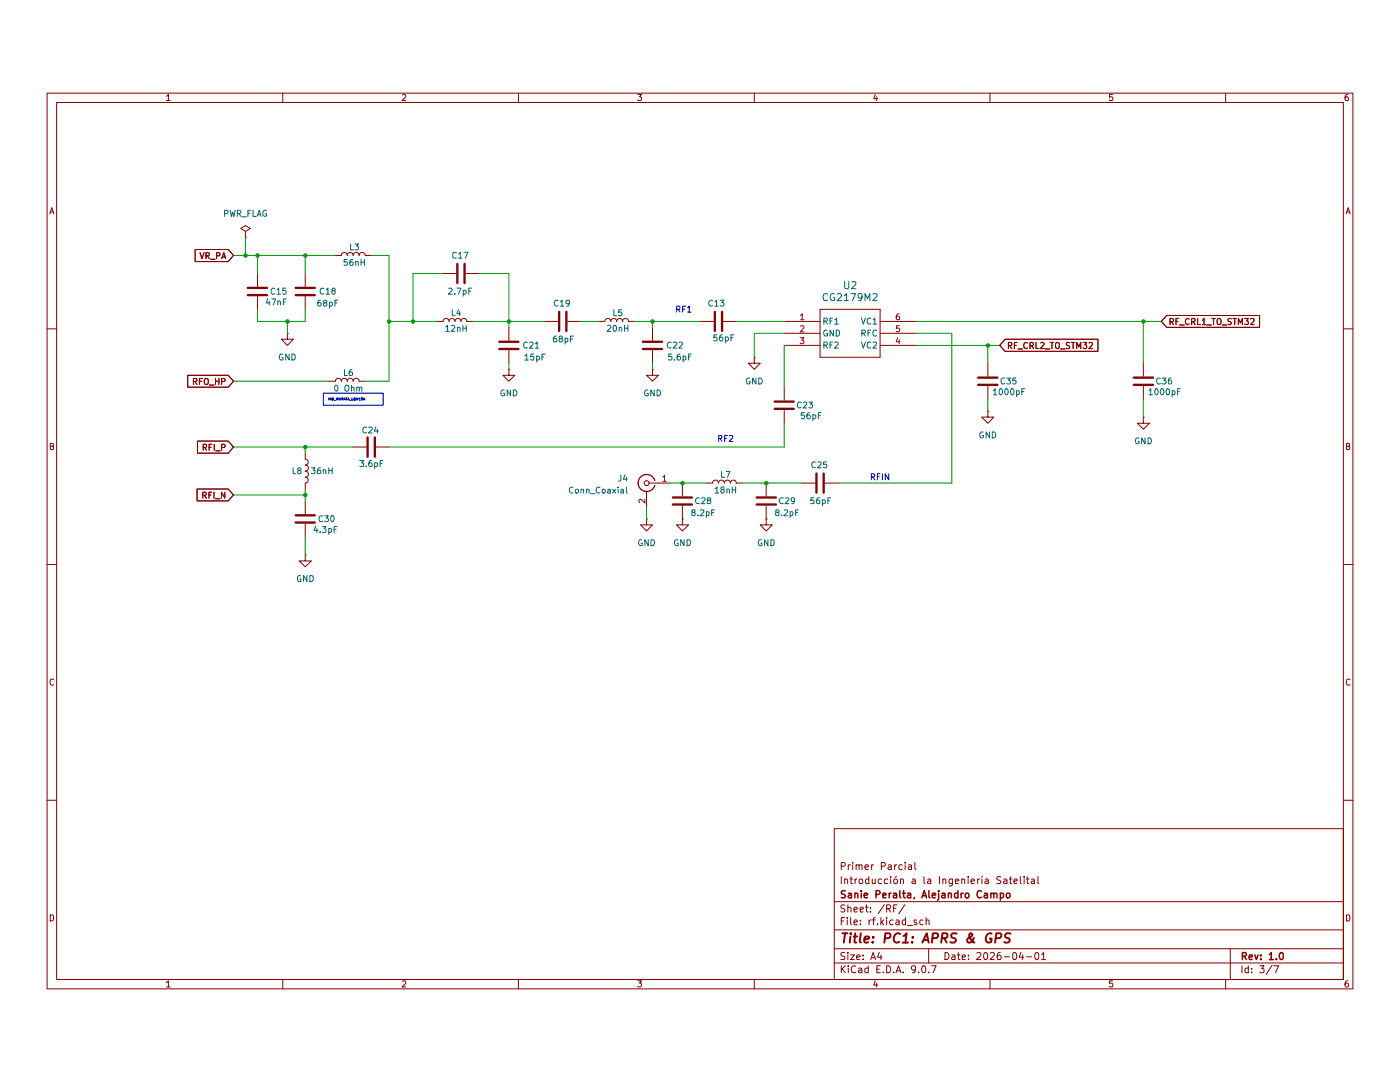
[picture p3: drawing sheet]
(kicad_sch
 (version 20250114)
 (generator "eeschema")
 (generator_version "9.0")
 (paper "A4")
 (title_block
  (title "PC1: APRS & GPS")
  (date "2026-04-01")
  (rev "1.0")
  (company "Sanie Peralta, Alejandro Campo")
  (comment 1 "Introducción a la Ingeniería Satelital ")
  (comment 2 "Primer Parcial"))
 (lib_symbols
  (symbol "Connector:Conn_Coaxial"
   (pin_names
    (offset 1.016) (hide yes)) (exclude_from_sim no) (in_bom yes) (on_board yes)
   (property "Reference" "J" (at 0.254 3.048 0) (effects (font (size 1.27 1.27))))
   (property "Value" "Conn_Coaxial" (at 2.921 0 90) (effects (font (size 1.27 1.27))))
   (property "Footprint" "" (at 0 0 0) (effects (font (size 1.27 1.27)) (hide yes)))
   (property "Datasheet" "~" (at 0 0 0) (effects (font (size 1.27 1.27)) (hide yes)))
   (property "Description" "coaxial connector (BNC, SMA, SMB, SMC, Cinch/RCA, LEMO, ...)" (at 0 0 0) (effects (font (size 1.27 1.27)) (hide yes)))
   (symbol "Conn_Coaxial_0_1"
    (polyline (pts (xy -2.54 0) (xy -0.508 0)) (stroke (width 0) (type default)) (fill (type none)))
    (arc (start 1.778 0) (mid 0.222 -1.8079) (end -1.778 -0.508) (stroke (width 0.254) (type default)) (fill (type none)))
    (arc (start -1.778 0.508) (mid 0.2221 1.8084) (end 1.778 0) (stroke (width 0.254) (type default)) (fill (type none)))
    (circle (center 0 0) (radius 0.508) (stroke (width 0.2032) (type default)) (fill (type none)))
    (polyline (pts (xy 0 -2.54) (xy 0 -1.778)) (stroke (width 0) (type default)) (fill (type none))))
   (symbol "Conn_Coaxial_1_1"
    (pin passive line (at -5.08 0 0) (length 2.54) (name "In" (effects (font (size 1.27 1.27)))) (number "1" (effects (font (size 1.27 1.27)))))
    (pin passive line (at 0 -5.08 90) (length 2.54) (name "Ext" (effects (font (size 1.27 1.27)))) (number "2" (effects (font (size 1.27 1.27))))))
   (embedded_fonts no))
  (symbol "Device:C"
   (pin_numbers (hide yes))
   (pin_names
    (offset 0.254)) (exclude_from_sim no) (in_bom yes) (on_board yes)
   (property "Reference" "C" (at 0.635 2.54 0) (effects (font (size 1.27 1.27)) (justify left)))
   (property "Value" "C" (at 0.635 -2.54 0) (effects (font (size 1.27 1.27)) (justify left)))
   (property "Footprint" "" (at 0.9652 -3.81 0) (effects (font (size 1.27 1.27)) (hide yes)))
   (property "Datasheet" "~" (at 0 0 0) (effects (font (size 1.27 1.27)) (hide yes)))
   (property "Description" "Unpolarized capacitor" (at 0 0 0) (effects (font (size 1.27 1.27)) (hide yes)))
   (symbol "C_0_1"
    (polyline (pts (xy -2.032 0.762) (xy 2.032 0.762)) (stroke (width 0.508) (type default)) (fill (type none)))
    (polyline (pts (xy -2.032 -0.762) (xy 2.032 -0.762)) (stroke (width 0.508) (type default)) (fill (type none))))
   (symbol "C_1_1"
    (pin passive line (at 0 3.81 270) (length 2.794) (name "~" (effects (font (size 1.27 1.27)))) (number "1" (effects (font (size 1.27 1.27)))))
    (pin passive line (at 0 -3.81 90) (length 2.794) (name "~" (effects (font (size 1.27 1.27)))) (number "2" (effects (font (size 1.27 1.27))))))
   (embedded_fonts no))
  (symbol "Device:L"
   (pin_numbers (hide yes))
   (pin_names
    (offset 1.016) (hide yes)) (exclude_from_sim no) (in_bom yes) (on_board yes)
   (property "Reference" "L" (at -1.27 0 90) (effects (font (size 1.27 1.27))))
   (property "Value" "L" (at 1.905 0 90) (effects (font (size 1.27 1.27))))
   (property "Footprint" "" (at 0 0 0) (effects (font (size 1.27 1.27)) (hide yes)))
   (property "Datasheet" "~" (at 0 0 0) (effects (font (size 1.27 1.27)) (hide yes)))
   (property "Description" "Inductor" (at 0 0 0) (effects (font (size 1.27 1.27)) (hide yes)))
   (symbol "L_0_1"
    (arc (start 0 2.54) (mid 0.6323 1.905) (end 0 1.27) (stroke (width 0) (type default)) (fill (type none)))
    (arc (start 0 1.27) (mid 0.6323 0.635) (end 0 0) (stroke (width 0) (type default)) (fill (type none)))
    (arc (start 0 0) (mid 0.6323 -0.635) (end 0 -1.27) (stroke (width 0) (type default)) (fill (type none)))
    (arc (start 0 -1.27) (mid 0.6323 -1.905) (end 0 -2.54) (stroke (width 0) (type default)) (fill (type none))))
   (symbol "L_1_1"
    (pin passive line (at 0 3.81 270) (length 1.27) (name "1" (effects (font (size 1.27 1.27)))) (number "1" (effects (font (size 1.27 1.27)))))
    (pin passive line (at 0 -3.81 90) (length 1.27) (name "2" (effects (font (size 1.27 1.27)))) (number "2" (effects (font (size 1.27 1.27))))))
   (embedded_fonts no))
  (symbol "MINISO6_CG21_CEL:CG2179M2"
   (pin_names
    (offset 0.254)) (exclude_from_sim no) (in_bom yes) (on_board yes)
   (property "Reference" "U" (at 0 9.652 0) (effects (font (size 1.524 1.524))))
   (property "Value" "CG2179M2" (at 0 7.112 0) (effects (font (size 1.524 1.524))))
   (property "Footprint" "MINISO6_CG21_CEL" (at 0.254 -8.89 0) (effects (font (size 1.27 1.27)
    (italic yes)) (hide yes)))
   (property "Datasheet" "CG2179M2" (at -0.254 -7.112 0) (effects (font (size 1.27 1.27)
    (italic yes)) (hide yes)))
   (property "Description" "" (at 0 0 0) (effects (font (size 1.27 1.27)) (hide yes)))
   (property "ki_locked" "" (at 0 0 0) (effects (font (size 1.27 1.27))))
   (symbol "CG2179M2_0_1"
    (polyline (pts (xy -6.35 5.08) (xy -6.35 -5.08)) (stroke (width 0.127) (type default)) (fill (type none)))
    (polyline (pts (xy -6.35 -5.08) (xy 6.35 -5.08)) (stroke (width 0.127) (type default)) (fill (type none)))
    (polyline (pts (xy 6.35 5.08) (xy -6.35 5.08)) (stroke (width 0.127) (type default)) (fill (type none)))
    (polyline (pts (xy 6.35 -5.08) (xy 6.35 5.08)) (stroke (width 0.127) (type default)) (fill (type none)))
    (pin bidirectional line (at -13.97 2.54 0) (length 7.62) (name "RF1" (effects (font (size 1.27 1.27)))) (number "1" (effects (font (size 1.27 1.27)))))
    (pin bidirectional line (at -13.97 -2.54 0) (length 7.62) (name "RF2" (effects (font (size 1.27 1.27)))) (number "3" (effects (font (size 1.27 1.27)))))
    (pin bidirectional line (at 13.97 2.54 180) (length 7.62) (name "VC1" (effects (font (size 1.27 1.27)))) (number "6" (effects (font (size 1.27 1.27)))))
    (pin unspecified line (at 13.97 0 180) (length 7.62) (name "RFC" (effects (font (size 1.27 1.27)))) (number "5" (effects (font (size 1.27 1.27)))))
    (pin unspecified line (at 13.97 -2.54 180) (length 7.62) (name "VC2" (effects (font (size 1.27 1.27)))) (number "4" (effects (font (size 1.27 1.27))))))
   (symbol "CG2179M2_1_1"
    (pin power_in line (at -13.97 0 0) (length 7.62) (name "GND" (effects (font (size 1.27 1.27)))) (number "2" (effects (font (size 1.27 1.27))))))
   (embedded_fonts no))
  (symbol "power:GND"
   (power)
   (pin_numbers (hide yes))
   (pin_names
    (offset 0) (hide yes)) (exclude_from_sim no) (in_bom yes) (on_board yes)
   (property "Reference" "#PWR" (at 0 -6.35 0) (effects (font (size 1.27 1.27)) (hide yes)))
   (property "Value" "GND" (at 0 -3.81 0) (effects (font (size 1.27 1.27))))
   (property "Footprint" "" (at 0 0 0) (effects (font (size 1.27 1.27)) (hide yes)))
   (property "Datasheet" "" (at 0 0 0) (effects (font (size 1.27 1.27)) (hide yes)))
   (property "Description" "Power symbol creates a global label with name \"GND\" , ground" (at 0 0 0) (effects (font (size 1.27 1.27)) (hide yes)))
   (symbol "GND_0_1"
    (polyline (pts (xy 0 0) (xy 0 -1.27) (xy 1.27 -1.27) (xy 0 -2.54) (xy -1.27 -1.27) (xy 0 -1.27)) (stroke (width 0) (type default)) (fill (type none))))
   (symbol "GND_1_1"
    (pin power_in line (at 0 0 270) (length 0) (name "~" (effects (font (size 1.27 1.27)))) (number "1" (effects (font (size 1.27 1.27))))))
   (embedded_fonts no))
  (symbol "power:PWR_FLAG"
   (power)
   (pin_numbers (hide yes))
   (pin_names
    (offset 0) (hide yes)) (exclude_from_sim no) (in_bom yes) (on_board yes)
   (property "Reference" "#FLG" (at 0 1.905 0) (effects (font (size 1.27 1.27)) (hide yes)))
   (property "Value" "PWR_FLAG" (at 0 3.81 0) (effects (font (size 1.27 1.27))))
   (property "Footprint" "" (at 0 0 0) (effects (font (size 1.27 1.27)) (hide yes)))
   (property "Datasheet" "~" (at 0 0 0) (effects (font (size 1.27 1.27)) (hide yes)))
   (property "Description" "Special symbol for telling ERC where power comes from" (at 0 0 0) (effects (font (size 1.27 1.27)) (hide yes)))
   (symbol "PWR_FLAG_0_0"
    (pin power_out line (at 0 0 90) (length 0) (name "~" (effects (font (size 1.27 1.27)))) (number "1" (effects (font (size 1.27 1.27))))))
   (symbol "PWR_FLAG_0_1"
    (polyline (pts (xy 0 0) (xy 0 1.27) (xy -1.016 1.905) (xy 0 2.54) (xy 1.016 1.905) (xy 0 1.27)) (stroke (width 0) (type default)) (fill (type none))))
   (embedded_fonts no)))
 (text "RF2"
  (exclude_from_sim no)
  (at 153.924 83.566 0)
  (effects (font (size 1.27 1.27))))
 (text "RF1"
  (exclude_from_sim no)
  (at 145.034 56.134 0)
  (effects (font (size 1.27 1.27))))
 (text "RFIN"
  (exclude_from_sim no)
  (at 186.69 91.694 0)
  (effects (font (size 1.27 1.27))))
 (text_box "IND_MURATA_LQW15A"
  (exclude_from_sim no)
  (at 68.58 73.66 0)
  (size 12.7 2.54)
  (margins 0.9525 0.9525 0.9525 0.9525)
  (stroke (width 0) (type solid))
  (fill (type none))
  (effects (font (size 0.508 0.508)) (justify left top)))
 (junction
  (at 162.56 92.71)
  (diameter 0)
  (color 0 0 0 0))
 (junction
  (at 144.78 92.71)
  (diameter 0)
  (color 0 0 0 0))
 (junction
  (at 60.96 58.42)
  (diameter 0)
  (color 0 0 0 0))
 (junction
  (at 54.61 44.45)
  (diameter 0)
  (color 0 0 0 0))
 (junction
  (at 242.57 58.42)
  (diameter 0)
  (color 0 0 0 0))
 (junction
  (at 138.43 58.42)
  (diameter 0)
  (color 0 0 0 0))
 (junction
  (at 82.55 58.42)
  (diameter 0)
  (color 0 0 0 0))
 (junction
  (at 52.07 44.45)
  (diameter 0)
  (color 0 0 0 0))
 (junction
  (at 64.77 44.45)
  (diameter 0)
  (color 0 0 0 0))
 (junction
  (at 209.55 63.5)
  (diameter 0)
  (color 0 0 0 0))
 (junction
  (at 64.77 85.09)
  (diameter 0)
  (color 0 0 0 0))
 (junction
  (at 107.95 58.42)
  (diameter 0)
  (color 0 0 0 0))
 (junction
  (at 87.63 58.42)
  (diameter 0)
  (color 0 0 0 0))
 (junction
  (at 64.77 95.25)
  (diameter 0)
  (color 0 0 0 0))
 (wire
  (pts (xy 166.37 60.96) (xy 160.02 60.96))
  (stroke (width 0) (type default)))
 (wire
  (pts (xy 52.07 44.45) (xy 54.61 44.45))
  (stroke (width 0) (type default)))
 (wire
  (pts (xy 64.77 95.25) (xy 49.53 95.25))
  (stroke (width 0) (type default)))
 (wire
  (pts (xy 100.33 58.42) (xy 107.95 58.42))
  (stroke (width 0) (type default)))
 (wire
  (pts (xy 93.98 48.26) (xy 87.63 48.26))
  (stroke (width 0) (type default)))
 (wire
  (pts (xy 157.48 92.71) (xy 162.56 92.71))
  (stroke (width 0) (type default)))
 (wire
  (pts (xy 49.53 85.09) (xy 64.77 85.09))
  (stroke (width 0) (type default)))
 (wire
  (pts (xy 209.55 63.5) (xy 209.55 67.31))
  (stroke (width 0) (type default)))
 (wire
  (pts (xy 177.8 92.71) (xy 201.93 92.71))
  (stroke (width 0) (type default)))
 (wire
  (pts (xy 64.77 44.45) (xy 64.77 48.26))
  (stroke (width 0) (type default)))
 (wire
  (pts (xy 194.31 63.5) (xy 209.55 63.5))
  (stroke (width 0) (type default)))
 (wire
  (pts (xy 194.31 58.42) (xy 242.57 58.42))
  (stroke (width 0) (type default)))
 (wire
  (pts (xy 137.16 97.79) (xy 137.16 100.33))
  (stroke (width 0) (type default)))
 (wire
  (pts (xy 54.61 44.45) (xy 64.77 44.45))
  (stroke (width 0) (type default)))
 (wire
  (pts (xy 107.95 58.42) (xy 107.95 48.26))
  (stroke (width 0) (type default)))
 (wire
  (pts (xy 107.95 48.26) (xy 101.6 48.26))
  (stroke (width 0) (type default)))
 (wire
  (pts (xy 64.77 85.09) (xy 74.93 85.09))
  (stroke (width 0) (type default)))
 (wire
  (pts (xy 64.77 104.14) (xy 64.77 107.95))
  (stroke (width 0) (type default)))
 (wire
  (pts (xy 138.43 58.42) (xy 148.59 58.42))
  (stroke (width 0) (type default)))
 (wire
  (pts (xy 82.55 71.12) (xy 77.47 71.12))
  (stroke (width 0) (type default)))
 (wire
  (pts (xy 64.77 44.45) (xy 71.12 44.45))
  (stroke (width 0) (type default)))
 (wire
  (pts (xy 82.55 44.45) (xy 82.55 58.42))
  (stroke (width 0) (type default)))
 (wire
  (pts (xy 166.37 80.01) (xy 166.37 85.09))
  (stroke (width 0) (type default)))
 (wire
  (pts (xy 49.53 44.45) (xy 52.07 44.45))
  (stroke (width 0) (type default)))
 (wire
  (pts (xy 123.19 58.42) (xy 127 58.42))
  (stroke (width 0) (type default)))
 (wire
  (pts (xy 209.55 63.5) (xy 212.09 63.5))
  (stroke (width 0) (type default)))
 (wire
  (pts (xy 242.57 74.93) (xy 242.57 78.74))
  (stroke (width 0) (type default)))
 (wire
  (pts (xy 209.55 74.93) (xy 209.55 77.47))
  (stroke (width 0) (type default)))
 (wire
  (pts (xy 49.53 71.12) (xy 69.85 71.12))
  (stroke (width 0) (type default)))
 (wire
  (pts (xy 52.07 40.64) (xy 52.07 44.45))
  (stroke (width 0) (type default)))
 (wire
  (pts (xy 160.02 60.96) (xy 160.02 66.04))
  (stroke (width 0) (type default)))
 (wire
  (pts (xy 201.93 60.96) (xy 201.93 92.71))
  (stroke (width 0) (type default)))
 (wire
  (pts (xy 64.77 58.42) (xy 64.77 55.88))
  (stroke (width 0) (type default)))
 (wire
  (pts (xy 156.21 58.42) (xy 166.37 58.42))
  (stroke (width 0) (type default)))
 (wire
  (pts (xy 54.61 58.42) (xy 60.96 58.42))
  (stroke (width 0) (type default)))
 (wire
  (pts (xy 87.63 58.42) (xy 92.71 58.42))
  (stroke (width 0) (type default)))
 (wire
  (pts (xy 82.55 58.42) (xy 87.63 58.42))
  (stroke (width 0) (type default)))
 (wire
  (pts (xy 107.95 67.31) (xy 107.95 68.58))
  (stroke (width 0) (type default)))
 (wire
  (pts (xy 54.61 44.45) (xy 54.61 48.26))
  (stroke (width 0) (type default)))
 (wire
  (pts (xy 242.57 58.42) (xy 246.38 58.42))
  (stroke (width 0) (type default)))
 (wire
  (pts (xy 107.95 59.69) (xy 107.95 58.42))
  (stroke (width 0) (type default)))
 (wire
  (pts (xy 87.63 48.26) (xy 87.63 58.42))
  (stroke (width 0) (type default)))
 (wire
  (pts (xy 107.95 58.42) (xy 115.57 58.42))
  (stroke (width 0) (type default)))
 (wire
  (pts (xy 242.57 58.42) (xy 242.57 67.31))
  (stroke (width 0) (type default)))
 (wire
  (pts (xy 142.24 92.71) (xy 144.78 92.71))
  (stroke (width 0) (type default)))
 (wire
  (pts (xy 82.55 58.42) (xy 82.55 71.12))
  (stroke (width 0) (type default)))
 (wire
  (pts (xy 82.55 85.09) (xy 166.37 85.09))
  (stroke (width 0) (type default)))
 (wire
  (pts (xy 162.56 92.71) (xy 170.18 92.71))
  (stroke (width 0) (type default)))
 (wire
  (pts (xy 64.77 95.25) (xy 64.77 96.52))
  (stroke (width 0) (type default)))
 (wire
  (pts (xy 144.78 92.71) (xy 149.86 92.71))
  (stroke (width 0) (type default)))
 (wire
  (pts (xy 82.55 44.45) (xy 78.74 44.45))
  (stroke (width 0) (type default)))
 (wire
  (pts (xy 138.43 58.42) (xy 138.43 59.69))
  (stroke (width 0) (type default)))
 (wire
  (pts (xy 138.43 67.31) (xy 138.43 68.58))
  (stroke (width 0) (type default)))
 (wire
  (pts (xy 60.96 58.42) (xy 64.77 58.42))
  (stroke (width 0) (type default)))
 (wire
  (pts (xy 194.31 60.96) (xy 201.93 60.96))
  (stroke (width 0) (type default)))
 (wire
  (pts (xy 134.62 58.42) (xy 138.43 58.42))
  (stroke (width 0) (type default)))
 (wire
  (pts (xy 64.77 95.25) (xy 64.77 93.98))
  (stroke (width 0) (type default)))
 (wire
  (pts (xy 64.77 85.09) (xy 64.77 86.36))
  (stroke (width 0) (type default)))
 (wire
  (pts (xy 60.96 60.96) (xy 60.96 58.42))
  (stroke (width 0) (type default)))
 (wire
  (pts (xy 166.37 63.5) (xy 166.37 72.39))
  (stroke (width 0) (type default)))
 (wire
  (pts (xy 54.61 58.42) (xy 54.61 55.88))
  (stroke (width 0) (type default)))
 (global_label "RFI_N"
  (shape input)
  (at 49.53 95.25 180)
  (fields_autoplaced yes)
  (effects (font (size 1.27 1.27)) (justify right))
  (property "Intersheetrefs" "${INTERSHEET_REFS}" (at 41.2833 95.25 0) (effects (font (size 1.27 1.27)) (justify right) (hide yes))))
 (global_label "RF_CRL2_TO_STM32"
  (shape input)
  (at 212.09 63.5 0)
  (fields_autoplaced yes)
  (effects (font (size 1.27 1.27)) (justify left))
  (property "Intersheetrefs" "${INTERSHEET_REFS}" (at 233.4598 63.5 0) (effects (font (size 1.27 1.27)) (justify left) (hide yes))))
 (global_label "RFO_HP"
  (shape input)
  (at 49.53 71.12 180)
  (fields_autoplaced yes)
  (effects (font (size 1.27 1.27)) (justify right))
  (property "Intersheetrefs" "${INTERSHEET_REFS}" (at 39.2876 71.12 0) (effects (font (size 1.27 1.27)) (justify right) (hide yes))))
 (global_label "RF_CRL1_TO_STM32"
  (shape input)
  (at 246.38 58.42 0)
  (fields_autoplaced yes)
  (effects (font (size 1.27 1.27)) (justify left))
  (property "Intersheetrefs" "${INTERSHEET_REFS}" (at 267.7498 58.42 0) (effects (font (size 1.27 1.27)) (justify left) (hide yes))))
 (global_label "RFI_P"
  (shape input)
  (at 49.53 85.09 180)
  (fields_autoplaced yes)
  (effects (font (size 1.27 1.27)) (justify right))
  (property "Intersheetrefs" "${INTERSHEET_REFS}" (at 41.3438 85.09 0) (effects (font (size 1.27 1.27)) (justify right) (hide yes))))
 (global_label "VR_PA"
  (shape input)
  (at 49.53 44.45 180)
  (fields_autoplaced yes)
  (effects (font (size 1.27 1.27)) (justify right))
  (property "Intersheetrefs" "${INTERSHEET_REFS}" (at 40.86 44.45 0) (effects (font (size 1.27 1.27)) (justify right) (hide yes))))
 (symbol
  (lib_id "Device:C")
  (at 138.43 63.5 0)
  (unit 1)
  (exclude_from_sim no)
  (in_bom yes)
  (on_board yes)
  (dnp no)
  (property "Reference" "C22" (at 141.224 63.5 0) (effects (font (size 1.27 1.27)) (justify left)))
  (property "Value" "5.6pF" (at 141.478 66.04 0) (effects (font (size 1.27 1.27)) (justify left)))
  (property "Footprint" "" (at 139.3952 67.31 0) (effects (font (size 1.27 1.27)) (hide yes)))
  (property "Datasheet" "~" (at 138.43 63.5 0) (effects (font (size 1.27 1.27)) (hide yes)))
  (property "Description" "Unpolarized capacitor" (at 138.43 63.5 0) (effects (font (size 1.27 1.27)) (hide yes)))
  (pin "2")
  (pin "1"))
 (symbol
  (lib_id "Device:C")
  (at 242.57 71.12 180)
  (unit 1)
  (exclude_from_sim no)
  (in_bom yes)
  (on_board yes)
  (dnp no)
  (property "Reference" "C36" (at 248.92 71.12 0) (effects (font (size 1.27 1.27)) (justify left)))
  (property "Value" "1000pF" (at 250.698 73.406 0) (effects (font (size 1.27 1.27)) (justify left)))
  (property "Footprint" "" (at 241.6048 67.31 0) (effects (font (size 1.27 1.27)) (hide yes)))
  (property "Datasheet" "~" (at 242.57 71.12 0) (effects (font (size 1.27 1.27)) (hide yes)))
  (property "Description" "Unpolarized capacitor" (at 242.57 71.12 0) (effects (font (size 1.27 1.27)) (hide yes)))
  (pin "2")
  (pin "1"))
 (symbol
  (lib_id "Device:L")
  (at 96.52 58.42 90)
  (unit 1)
  (exclude_from_sim no)
  (in_bom yes)
  (on_board yes)
  (dnp no)
  (property "Reference" "L4" (at 96.774 56.642 90) (effects (font (size 1.27 1.27))))
  (property "Value" "12nH" (at 96.774 59.944 90) (effects (font (size 1.27 1.27))))
  (property "Footprint" "" (at 96.52 58.42 0) (effects (font (size 1.27 1.27)) (hide yes)))
  (property "Datasheet" "~" (at 96.52 58.42 0) (effects (font (size 1.27 1.27)) (hide yes)))
  (property "Description" "Inductor" (at 96.52 58.42 0) (effects (font (size 1.27 1.27)) (hide yes)))
  (pin "1")
  (pin "2"))
 (symbol
  (lib_id "Device:L")
  (at 130.81 58.42 90)
  (unit 1)
  (exclude_from_sim no)
  (in_bom yes)
  (on_board yes)
  (dnp no)
  (property "Reference" "L5" (at 131.064 56.642 90) (effects (font (size 1.27 1.27))))
  (property "Value" "20nH" (at 131.064 59.944 90) (effects (font (size 1.27 1.27))))
  (property "Footprint" "" (at 130.81 58.42 0) (effects (font (size 1.27 1.27)) (hide yes)))
  (property "Datasheet" "~" (at 130.81 58.42 0) (effects (font (size 1.27 1.27)) (hide yes)))
  (property "Description" "Inductor" (at 130.81 58.42 0) (effects (font (size 1.27 1.27)) (hide yes)))
  (pin "1")
  (pin "2"))
 (symbol
  (lib_id "power:GND")
  (at 160.02 66.04 0)
  (unit 1)
  (exclude_from_sim no)
  (in_bom yes)
  (on_board yes)
  (dnp no)
  (fields_autoplaced yes)
  (property "Reference" "#PWR029" (at 160.02 72.39 0) (effects (font (size 1.27 1.27)) (hide yes)))
  (property "Value" "GND" (at 160.02 71.12 0) (effects (font (size 1.27 1.27))))
  (property "Footprint" "" (at 160.02 66.04 0) (effects (font (size 1.27 1.27)) (hide yes)))
  (property "Datasheet" "" (at 160.02 66.04 0) (effects (font (size 1.27 1.27)) (hide yes)))
  (property "Description" "Power symbol creates a global label with name \"GND\" , ground" (at 160.02 66.04 0) (effects (font (size 1.27 1.27)) (hide yes)))
  (pin "1"))
 (symbol
  (lib_id "Device:C")
  (at 152.4 58.42 90)
  (unit 1)
  (exclude_from_sim no)
  (in_bom yes)
  (on_board yes)
  (dnp no)
  (property "Reference" "C13" (at 153.924 54.61 90) (effects (font (size 1.27 1.27)) (justify left)))
  (property "Value" "56pF" (at 155.956 61.976 90) (effects (font (size 1.27 1.27)) (justify left)))
  (property "Footprint" "" (at 156.21 57.4548 0) (effects (font (size 1.27 1.27)) (hide yes)))
  (property "Datasheet" "~" (at 152.4 58.42 0) (effects (font (size 1.27 1.27)) (hide yes)))
  (property "Description" "Unpolarized capacitor" (at 152.4 58.42 0) (effects (font (size 1.27 1.27)) (hide yes)))
  (pin "2")
  (pin "1"))
 (symbol
  (lib_id "power:GND")
  (at 144.78 100.33 0)
  (unit 1)
  (exclude_from_sim no)
  (in_bom yes)
  (on_board yes)
  (dnp no)
  (fields_autoplaced yes)
  (property "Reference" "#PWR025" (at 144.78 106.68 0) (effects (font (size 1.27 1.27)) (hide yes)))
  (property "Value" "GND" (at 144.78 105.41 0) (effects (font (size 1.27 1.27))))
  (property "Footprint" "" (at 144.78 100.33 0) (effects (font (size 1.27 1.27)) (hide yes)))
  (property "Datasheet" "" (at 144.78 100.33 0) (effects (font (size 1.27 1.27)) (hide yes)))
  (property "Description" "Power symbol creates a global label with name \"GND\" , ground" (at 144.78 100.33 0) (effects (font (size 1.27 1.27)) (hide yes)))
  (pin "1"))
 (symbol
  (lib_id "Device:C")
  (at 166.37 76.2 180)
  (unit 1)
  (exclude_from_sim no)
  (in_bom yes)
  (on_board yes)
  (dnp no)
  (property "Reference" "C23" (at 172.72 76.2 0) (effects (font (size 1.27 1.27)) (justify left)))
  (property "Value" "56pF" (at 174.498 78.486 0) (effects (font (size 1.27 1.27)) (justify left)))
  (property "Footprint" "" (at 165.4048 72.39 0) (effects (font (size 1.27 1.27)) (hide yes)))
  (property "Datasheet" "~" (at 166.37 76.2 0) (effects (font (size 1.27 1.27)) (hide yes)))
  (property "Description" "Unpolarized capacitor" (at 166.37 76.2 0) (effects (font (size 1.27 1.27)) (hide yes)))
  (pin "2")
  (pin "1"))
 (symbol
  (lib_id "power:GND")
  (at 138.43 68.58 0)
  (unit 1)
  (exclude_from_sim no)
  (in_bom yes)
  (on_board yes)
  (dnp no)
  (fields_autoplaced yes)
  (property "Reference" "#PWR022" (at 138.43 74.93 0) (effects (font (size 1.27 1.27)) (hide yes)))
  (property "Value" "GND" (at 138.43 73.66 0) (effects (font (size 1.27 1.27))))
  (property "Footprint" "" (at 138.43 68.58 0) (effects (font (size 1.27 1.27)) (hide yes)))
  (property "Datasheet" "" (at 138.43 68.58 0) (effects (font (size 1.27 1.27)) (hide yes)))
  (property "Description" "Power symbol creates a global label with name \"GND\" , ground" (at 138.43 68.58 0) (effects (font (size 1.27 1.27)) (hide yes)))
  (pin "1"))
 (symbol
  (lib_id "Device:C")
  (at 54.61 52.07 0)
  (unit 1)
  (exclude_from_sim no)
  (in_bom yes)
  (on_board yes)
  (dnp no)
  (property "Reference" "C15" (at 57.15 52.07 0) (effects (font (size 1.27 1.27)) (justify left)))
  (property "Value" "47nF" (at 56.134 54.356 0) (effects (font (size 1.27 1.27)) (justify left)))
  (property "Footprint" "" (at 55.5752 55.88 0) (effects (font (size 1.27 1.27)) (hide yes)))
  (property "Datasheet" "~" (at 54.61 52.07 0) (effects (font (size 1.27 1.27)) (hide yes)))
  (property "Description" "Unpolarized capacitor" (at 54.61 52.07 0) (effects (font (size 1.27 1.27)) (hide yes)))
  (pin "2")
  (pin "1"))
 (symbol
  (lib_id "Device:C")
  (at 144.78 96.52 180)
  (unit 1)
  (exclude_from_sim no)
  (in_bom yes)
  (on_board yes)
  (dnp no)
  (property "Reference" "C28" (at 151.13 96.52 0) (effects (font (size 1.27 1.27)) (justify left)))
  (property "Value" "8.2pF" (at 151.892 99.06 0) (effects (font (size 1.27 1.27)) (justify left)))
  (property "Footprint" "" (at 143.8148 92.71 0) (effects (font (size 1.27 1.27)) (hide yes)))
  (property "Datasheet" "~" (at 144.78 96.52 0) (effects (font (size 1.27 1.27)) (hide yes)))
  (property "Description" "Unpolarized capacitor" (at 144.78 96.52 0) (effects (font (size 1.27 1.27)) (hide yes)))
  (pin "2")
  (pin "1"))
 (symbol
  (lib_id "Device:C")
  (at 119.38 58.42 90)
  (unit 1)
  (exclude_from_sim no)
  (in_bom yes)
  (on_board yes)
  (dnp no)
  (property "Reference" "C19" (at 121.158 54.61 90) (effects (font (size 1.27 1.27)) (justify left)))
  (property "Value" "68pF" (at 121.92 62.23 90) (effects (font (size 1.27 1.27)) (justify left)))
  (property "Footprint" "" (at 123.19 57.4548 0) (effects (font (size 1.27 1.27)) (hide yes)))
  (property "Datasheet" "~" (at 119.38 58.42 0) (effects (font (size 1.27 1.27)) (hide yes)))
  (property "Description" "Unpolarized capacitor" (at 119.38 58.42 0) (effects (font (size 1.27 1.27)) (hide yes)))
  (pin "2")
  (pin "1"))
 (symbol
  (lib_id "Device:L")
  (at 74.93 44.45 90)
  (unit 1)
  (exclude_from_sim no)
  (in_bom yes)
  (on_board yes)
  (dnp no)
  (property "Reference" "L3" (at 75.184 42.672 90) (effects (font (size 1.27 1.27))))
  (property "Value" "56nH" (at 75.184 45.974 90) (effects (font (size 1.27 1.27))))
  (property "Footprint" "" (at 74.93 44.45 0) (effects (font (size 1.27 1.27)) (hide yes)))
  (property "Datasheet" "~" (at 74.93 44.45 0) (effects (font (size 1.27 1.27)) (hide yes)))
  (property "Description" "Inductor" (at 74.93 44.45 0) (effects (font (size 1.27 1.27)) (hide yes)))
  (pin "1")
  (pin "2"))
 (symbol
  (lib_id "Device:C")
  (at 64.77 52.07 0)
  (unit 1)
  (exclude_from_sim no)
  (in_bom yes)
  (on_board yes)
  (dnp no)
  (property "Reference" "C18" (at 67.564 52.07 0) (effects (font (size 1.27 1.27)) (justify left)))
  (property "Value" "68pF" (at 67.056 54.61 0) (effects (font (size 1.27 1.27)) (justify left)))
  (property "Footprint" "" (at 65.7352 55.88 0) (effects (font (size 1.27 1.27)) (hide yes)))
  (property "Datasheet" "~" (at 64.77 52.07 0) (effects (font (size 1.27 1.27)) (hide yes)))
  (property "Description" "Unpolarized capacitor" (at 64.77 52.07 0) (effects (font (size 1.27 1.27)) (hide yes)))
  (pin "2")
  (pin "1"))
 (symbol
  (lib_id "Device:L")
  (at 73.66 71.12 90)
  (unit 1)
  (exclude_from_sim no)
  (in_bom yes)
  (on_board yes)
  (dnp no)
  (property "Reference" "L6" (at 73.914 69.342 90) (effects (font (size 1.27 1.27))))
  (property "Value" "0 Ohm" (at 73.914 72.644 90) (effects (font (size 1.27 1.27))))
  (property "Footprint" "" (at 73.66 71.12 0) (effects (font (size 1.27 1.27)) (hide yes)))
  (property "Datasheet" "~" (at 73.66 71.12 0) (effects (font (size 1.27 1.27)) (hide yes)))
  (property "Description" "Inductor" (at 73.66 71.12 0) (effects (font (size 1.27 1.27)) (hide yes)))
  (pin "1")
  (pin "2"))
 (symbol
  (lib_id "Device:C")
  (at 64.77 100.33 0)
  (unit 1)
  (exclude_from_sim no)
  (in_bom yes)
  (on_board yes)
  (dnp no)
  (property "Reference" "C30" (at 67.31 100.33 0) (effects (font (size 1.27 1.27)) (justify left)))
  (property "Value" "4.3pF" (at 66.294 102.616 0) (effects (font (size 1.27 1.27)) (justify left)))
  (property "Footprint" "" (at 65.7352 104.14 0) (effects (font (size 1.27 1.27)) (hide yes)))
  (property "Datasheet" "~" (at 64.77 100.33 0) (effects (font (size 1.27 1.27)) (hide yes)))
  (property "Description" "Unpolarized capacitor" (at 64.77 100.33 0) (effects (font (size 1.27 1.27)) (hide yes)))
  (pin "2")
  (pin "1"))
 (symbol
  (lib_id "power:GND")
  (at 137.16 100.33 0)
  (unit 1)
  (exclude_from_sim no)
  (in_bom yes)
  (on_board yes)
  (dnp no)
  (fields_autoplaced yes)
  (property "Reference" "#PWR024" (at 137.16 106.68 0) (effects (font (size 1.27 1.27)) (hide yes)))
  (property "Value" "GND" (at 137.16 105.41 0) (effects (font (size 1.27 1.27))))
  (property "Footprint" "" (at 137.16 100.33 0) (effects (font (size 1.27 1.27)) (hide yes)))
  (property "Datasheet" "" (at 137.16 100.33 0) (effects (font (size 1.27 1.27)) (hide yes)))
  (property "Description" "Power symbol creates a global label with name \"GND\" , ground" (at 137.16 100.33 0) (effects (font (size 1.27 1.27)) (hide yes)))
  (pin "1"))
 (symbol
  (lib_id "power:PWR_FLAG")
  (at 52.07 40.64 0)
  (unit 1)
  (exclude_from_sim no)
  (in_bom yes)
  (on_board yes)
  (dnp no)
  (fields_autoplaced yes)
  (property "Reference" "#FLG04" (at 52.07 38.735 0) (effects (font (size 1.27 1.27)) (hide yes)))
  (property "Value" "PWR_FLAG" (at 52.07 35.56 0) (effects (font (size 1.27 1.27))))
  (property "Footprint" "" (at 52.07 40.64 0) (effects (font (size 1.27 1.27)) (hide yes)))
  (property "Datasheet" "~" (at 52.07 40.64 0) (effects (font (size 1.27 1.27)) (hide yes)))
  (property "Description" "Special symbol for telling ERC where power comes from" (at 52.07 40.64 0) (effects (font (size 1.27 1.27)) (hide yes)))
  (pin "1"))
 (symbol
  (lib_id "power:GND")
  (at 107.95 68.58 0)
  (unit 1)
  (exclude_from_sim no)
  (in_bom yes)
  (on_board yes)
  (dnp no)
  (fields_autoplaced yes)
  (property "Reference" "#PWR021" (at 107.95 74.93 0) (effects (font (size 1.27 1.27)) (hide yes)))
  (property "Value" "GND" (at 107.95 73.66 0) (effects (font (size 1.27 1.27))))
  (property "Footprint" "" (at 107.95 68.58 0) (effects (font (size 1.27 1.27)) (hide yes)))
  (property "Datasheet" "" (at 107.95 68.58 0) (effects (font (size 1.27 1.27)) (hide yes)))
  (property "Description" "Power symbol creates a global label with name \"GND\" , ground" (at 107.95 68.58 0) (effects (font (size 1.27 1.27)) (hide yes)))
  (pin "1"))
 (symbol
  (lib_id "Device:C")
  (at 78.74 85.09 90)
  (unit 1)
  (exclude_from_sim no)
  (in_bom yes)
  (on_board yes)
  (dnp no)
  (property "Reference" "C24" (at 80.518 81.534 90) (effects (font (size 1.27 1.27)) (justify left)))
  (property "Value" "3.6pF" (at 81.534 88.646 90) (effects (font (size 1.27 1.27)) (justify left)))
  (property "Footprint" "" (at 82.55 84.1248 0) (effects (font (size 1.27 1.27)) (hide yes)))
  (property "Datasheet" "~" (at 78.74 85.09 0) (effects (font (size 1.27 1.27)) (hide yes)))
  (property "Description" "Unpolarized capacitor" (at 78.74 85.09 0) (effects (font (size 1.27 1.27)) (hide yes)))
  (pin "2")
  (pin "1"))
 (symbol
  (lib_id "Device:C")
  (at 173.99 92.71 90)
  (unit 1)
  (exclude_from_sim no)
  (in_bom yes)
  (on_board yes)
  (dnp no)
  (property "Reference" "C25" (at 175.768 88.9 90) (effects (font (size 1.27 1.27)) (justify left)))
  (property "Value" "56pF" (at 176.53 96.52 90) (effects (font (size 1.27 1.27)) (justify left)))
  (property "Footprint" "" (at 177.8 91.7448 0) (effects (font (size 1.27 1.27)) (hide yes)))
  (property "Datasheet" "~" (at 173.99 92.71 0) (effects (font (size 1.27 1.27)) (hide yes)))
  (property "Description" "Unpolarized capacitor" (at 173.99 92.71 0) (effects (font (size 1.27 1.27)) (hide yes)))
  (pin "2")
  (pin "1"))
 (symbol
  (lib_id "power:GND")
  (at 242.57 78.74 0)
  (unit 1)
  (exclude_from_sim no)
  (in_bom yes)
  (on_board yes)
  (dnp no)
  (fields_autoplaced yes)
  (property "Reference" "#PWR031" (at 242.57 85.09 0) (effects (font (size 1.27 1.27)) (hide yes)))
  (property "Value" "GND" (at 242.57 83.82 0) (effects (font (size 1.27 1.27))))
  (property "Footprint" "" (at 242.57 78.74 0) (effects (font (size 1.27 1.27)) (hide yes)))
  (property "Datasheet" "" (at 242.57 78.74 0) (effects (font (size 1.27 1.27)) (hide yes)))
  (property "Description" "Power symbol creates a global label with name \"GND\" , ground" (at 242.57 78.74 0) (effects (font (size 1.27 1.27)) (hide yes)))
  (pin "1"))
 (symbol
  (lib_id "Connector:Conn_Coaxial")
  (at 137.16 92.71 0)
  (mirror y)
  (unit 1)
  (exclude_from_sim no)
  (in_bom yes)
  (on_board yes)
  (dnp no)
  (property "Reference" "J4" (at 133.35 91.7331 0) (effects (font (size 1.27 1.27)) (justify left)))
  (property "Value" "Conn_Coaxial" (at 133.35 94.2731 0) (effects (font (size 1.27 1.27)) (justify left)))
  (property "Footprint" "" (at 137.16 92.71 0) (effects (font (size 1.27 1.27)) (hide yes)))
  (property "Datasheet" "~" (at 137.16 92.71 0) (effects (font (size 1.27 1.27)) (hide yes)))
  (property "Description" "coaxial connector (BNC, SMA, SMB, SMC, Cinch/RCA, LEMO, ...)" (at 137.16 92.71 0) (effects (font (size 1.27 1.27)) (hide yes)))
  (pin "1")
  (pin "2"))
 (symbol
  (lib_id "Device:C")
  (at 162.56 96.52 180)
  (unit 1)
  (exclude_from_sim no)
  (in_bom yes)
  (on_board yes)
  (dnp no)
  (property "Reference" "C29" (at 168.91 96.52 0) (effects (font (size 1.27 1.27)) (justify left)))
  (property "Value" "8.2pF" (at 169.672 99.06 0) (effects (font (size 1.27 1.27)) (justify left)))
  (property "Footprint" "" (at 161.5948 92.71 0) (effects (font (size 1.27 1.27)) (hide yes)))
  (property "Datasheet" "~" (at 162.56 96.52 0) (effects (font (size 1.27 1.27)) (hide yes)))
  (property "Description" "Unpolarized capacitor" (at 162.56 96.52 0) (effects (font (size 1.27 1.27)) (hide yes)))
  (pin "2")
  (pin "1"))
 (symbol
  (lib_id "Device:L")
  (at 64.77 90.17 0)
  (unit 1)
  (exclude_from_sim no)
  (in_bom yes)
  (on_board yes)
  (dnp no)
  (property "Reference" "L8" (at 62.992 90.17 0) (effects (font (size 1.27 1.27))))
  (property "Value" "36nH" (at 68.326 90.17 0) (effects (font (size 1.27 1.27))))
  (property "Footprint" "" (at 64.77 90.17 0) (effects (font (size 1.27 1.27)) (hide yes)))
  (property "Datasheet" "~" (at 64.77 90.17 0) (effects (font (size 1.27 1.27)) (hide yes)))
  (property "Description" "Inductor" (at 64.77 90.17 0) (effects (font (size 1.27 1.27)) (hide yes)))
  (pin "1")
  (pin "2"))
 (symbol
  (lib_id "Device:L")
  (at 153.67 92.71 90)
  (unit 1)
  (exclude_from_sim no)
  (in_bom yes)
  (on_board yes)
  (dnp no)
  (property "Reference" "L7" (at 153.924 90.932 90) (effects (font (size 1.27 1.27))))
  (property "Value" "18nH" (at 153.924 94.234 90) (effects (font (size 1.27 1.27))))
  (property "Footprint" "" (at 153.67 92.71 0) (effects (font (size 1.27 1.27)) (hide yes)))
  (property "Datasheet" "~" (at 153.67 92.71 0) (effects (font (size 1.27 1.27)) (hide yes)))
  (property "Description" "Inductor" (at 153.67 92.71 0) (effects (font (size 1.27 1.27)) (hide yes)))
  (pin "1")
  (pin "2"))
 (symbol
  (lib_id "power:GND")
  (at 209.55 77.47 0)
  (unit 1)
  (exclude_from_sim no)
  (in_bom yes)
  (on_board yes)
  (dnp no)
  (fields_autoplaced yes)
  (property "Reference" "#PWR030" (at 209.55 83.82 0) (effects (font (size 1.27 1.27)) (hide yes)))
  (property "Value" "GND" (at 209.55 82.55 0) (effects (font (size 1.27 1.27))))
  (property "Footprint" "" (at 209.55 77.47 0) (effects (font (size 1.27 1.27)) (hide yes)))
  (property "Datasheet" "" (at 209.55 77.47 0) (effects (font (size 1.27 1.27)) (hide yes)))
  (property "Description" "Power symbol creates a global label with name \"GND\" , ground" (at 209.55 77.47 0) (effects (font (size 1.27 1.27)) (hide yes)))
  (pin "1"))
 (symbol
  (lib_id "MINISO6_CG21_CEL:CG2179M2")
  (at 180.34 60.96 0)
  (unit 1)
  (exclude_from_sim no)
  (in_bom yes)
  (on_board yes)
  (dnp no)
  (fields_autoplaced yes)
  (property "Reference" "U2" (at 180.34 50.8 0) (effects (font (size 1.524 1.524))))
  (property "Value" "CG2179M2" (at 180.34 53.34 0) (effects (font (size 1.524 1.524))))
  (property "Footprint" "" (at 180.594 69.85 0) (effects (font (size 1.27 1.27)
    (italic yes)) (hide yes)))
  (property "Datasheet" "CG2179M2" (at 180.086 68.072 0) (effects (font (size 1.27 1.27)
    (italic yes)) (hide yes)))
  (property "Description" "" (at 180.34 60.96 0) (effects (font (size 1.27 1.27)) (hide yes)))
  (pin "2")
  (pin "5")
  (pin "6")
  (pin "1")
  (pin "3")
  (pin "4"))
 (symbol
  (lib_id "Device:C")
  (at 107.95 63.5 0)
  (unit 1)
  (exclude_from_sim no)
  (in_bom yes)
  (on_board yes)
  (dnp no)
  (property "Reference" "C21" (at 110.744 63.5 0) (effects (font (size 1.27 1.27)) (justify left)))
  (property "Value" "15pF" (at 110.998 66.04 0) (effects (font (size 1.27 1.27)) (justify left)))
  (property "Footprint" "" (at 108.9152 67.31 0) (effects (font (size 1.27 1.27)) (hide yes)))
  (property "Datasheet" "~" (at 107.95 63.5 0) (effects (font (size 1.27 1.27)) (hide yes)))
  (property "Description" "Unpolarized capacitor" (at 107.95 63.5 0) (effects (font (size 1.27 1.27)) (hide yes)))
  (pin "2")
  (pin "1"))
 (symbol
  (lib_id "Device:C")
  (at 209.55 71.12 180)
  (unit 1)
  (exclude_from_sim no)
  (in_bom yes)
  (on_board yes)
  (dnp no)
  (property "Reference" "C35" (at 215.9 71.12 0) (effects (font (size 1.27 1.27)) (justify left)))
  (property "Value" "1000pF" (at 217.678 73.406 0) (effects (font (size 1.27 1.27)) (justify left)))
  (property "Footprint" "" (at 208.5848 67.31 0) (effects (font (size 1.27 1.27)) (hide yes)))
  (property "Datasheet" "~" (at 209.55 71.12 0) (effects (font (size 1.27 1.27)) (hide yes)))
  (property "Description" "Unpolarized capacitor" (at 209.55 71.12 0) (effects (font (size 1.27 1.27)) (hide yes)))
  (pin "2")
  (pin "1"))
 (symbol
  (lib_id "power:GND")
  (at 60.96 60.96 0)
  (unit 1)
  (exclude_from_sim no)
  (in_bom yes)
  (on_board yes)
  (dnp no)
  (fields_autoplaced yes)
  (property "Reference" "#PWR017" (at 60.96 67.31 0) (effects (font (size 1.27 1.27)) (hide yes)))
  (property "Value" "GND" (at 60.96 66.04 0) (effects (font (size 1.27 1.27))))
  (property "Footprint" "" (at 60.96 60.96 0) (effects (font (size 1.27 1.27)) (hide yes)))
  (property "Datasheet" "" (at 60.96 60.96 0) (effects (font (size 1.27 1.27)) (hide yes)))
  (property "Description" "Power symbol creates a global label with name \"GND\" , ground" (at 60.96 60.96 0) (effects (font (size 1.27 1.27)) (hide yes)))
  (pin "1"))
 (symbol
  (lib_id "power:GND")
  (at 64.77 107.95 0)
  (unit 1)
  (exclude_from_sim no)
  (in_bom yes)
  (on_board yes)
  (dnp no)
  (fields_autoplaced yes)
  (property "Reference" "#PWR018" (at 64.77 114.3 0) (effects (font (size 1.27 1.27)) (hide yes)))
  (property "Value" "GND" (at 64.77 113.03 0) (effects (font (size 1.27 1.27))))
  (property "Footprint" "" (at 64.77 107.95 0) (effects (font (size 1.27 1.27)) (hide yes)))
  (property "Datasheet" "" (at 64.77 107.95 0) (effects (font (size 1.27 1.27)) (hide yes)))
  (property "Description" "Power symbol creates a global label with name \"GND\" , ground" (at 64.77 107.95 0) (effects (font (size 1.27 1.27)) (hide yes)))
  (pin "1"))
 (symbol
  (lib_id "power:GND")
  (at 162.56 100.33 0)
  (unit 1)
  (exclude_from_sim no)
  (in_bom yes)
  (on_board yes)
  (dnp no)
  (fields_autoplaced yes)
  (property "Reference" "#PWR026" (at 162.56 106.68 0) (effects (font (size 1.27 1.27)) (hide yes)))
  (property "Value" "GND" (at 162.56 105.41 0) (effects (font (size 1.27 1.27))))
  (property "Footprint" "" (at 162.56 100.33 0) (effects (font (size 1.27 1.27)) (hide yes)))
  (property "Datasheet" "" (at 162.56 100.33 0) (effects (font (size 1.27 1.27)) (hide yes)))
  (property "Description" "Power symbol creates a global label with name \"GND\" , ground" (at 162.56 100.33 0) (effects (font (size 1.27 1.27)) (hide yes)))
  (pin "1"))
 (symbol
  (lib_id "Device:C")
  (at 97.79 48.26 90)
  (unit 1)
  (exclude_from_sim no)
  (in_bom yes)
  (on_board yes)
  (dnp no)
  (property "Reference" "C17" (at 99.568 44.45 90) (effects (font (size 1.27 1.27)) (justify left)))
  (property "Value" "2.7pF" (at 100.33 52.07 90) (effects (font (size 1.27 1.27)) (justify left)))
  (property "Footprint" "" (at 101.6 47.2948 0) (effects (font (size 1.27 1.27)) (hide yes)))
  (property "Datasheet" "~" (at 97.79 48.26 0) (effects (font (size 1.27 1.27)) (hide yes)))
  (property "Description" "Unpolarized capacitor" (at 97.79 48.26 0) (effects (font (size 1.27 1.27)) (hide yes)))
  (pin "2")
  (pin "1")))
